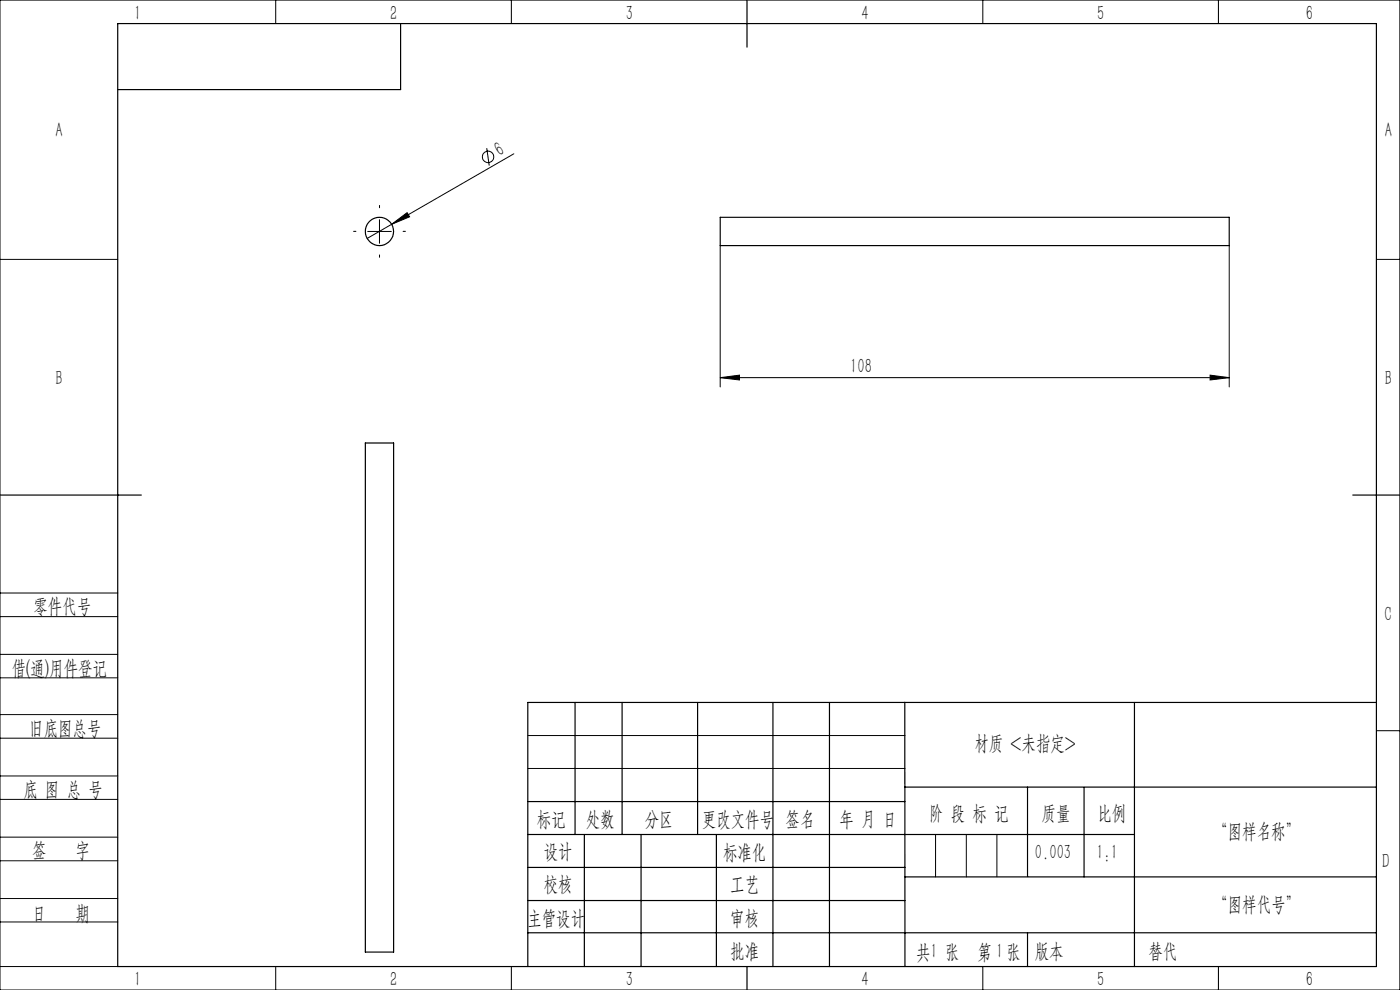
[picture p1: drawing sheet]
<svg xmlns="http://www.w3.org/2000/svg" width="297mm" height="210mm" viewBox="0 0 297 210" stroke-linecap="round" stroke-linejoin="round" font-family="sans-serif">
<g fill="none" stroke="#000" stroke-width=".25">
<path d="M25 5h267v200h-267zM85 5v14h-60M158.5 0v10M152.8 46.1h108v6h-108zM77.5 94h6v108h-6zM0 105h30M287 105h10M122 149v28M132 149v28M148 149v28M164 149v56M176 149v56"/>
<path d="M191.9 149l.1 56M240.7 149v56M292 149h-180v56M112 177h128.7M112 170h80M124 177v28M136 177v28M152 177v28M191.9 167h100.1M218 167v18.9M230 167v19M112 197.9h180"/>
<path d="M112 184h80M112 191h80M192 186h100M218 197.9v7.1M158.5 205v5"/>
<circle cx="80.5" cy="49.1" r="3"/>
</g>
<g fill="none" stroke="#000" stroke-width=".21">
<path d="M0 0h297v210h-297zM58.5 0v5M108.5 0v5M208.5 0v5M258.5 0v5M103.3 31.4l.5 3.7M109 32.6l-25.9 15M0 55h25M78 49.1h5M80.5 46.6v5M83.1 47.6l3.3-2.5 .5 .9zM83.1 47.6l-5.2 3"/>
<path d="M152.8 52.1v30M260.8 52.1v30M292 55h5M256.7 79.6l4.1 .5-4.1 .5zM152.8 80.1l4.1-.5v1zM152.8 80.1h108M0 138.8h25M0 125.8h25M0 130.8h25M0 143.8h25M0 156.6h25M0 151.6h25"/>
<path d="M112 156h80M292 155h5M0 169.6h25M0 164.6h25M0 177.6h25M112 163h80M198.5 177v9M205 177v9M211.5 177v9M0 182.6h25M0 190.6h25M0 195.6h25"/>
<path d="M0 205h25M58.5 205v5M108.5 205v5M208.5 205v5M258.5 205v5"/>
<circle cx="103.5" cy="33.3" r="1.22"/>
</g>
<path d="M75.5 49.1h-.5M80.5 44.1v-.5M80.5 54.1v.5M85.5 49.1h.5" fill="none" stroke="#000" stroke-width=".21" stroke-dasharray="30.5 1.3 1.3 1.3"/>
<g fill="#000">
<path d="M83.1 47.6l3.3-2.5 .5 .9z"/>
<path d="M152.8 80.1l4.1-.5v1zM256.7 79.6l4.1 .5-4.1 .5z"/>
</g>
<g font-size="4.4">
<text x="28.5" y="4.1">1</text>
<text x="82.7" y="4.1">2</text>
<text x="132.7" y="4.1">3</text>
<text x="182.7" y="4.1">4</text>
<text x="232.7" y="4.1">5</text>
<text x="277" y="4.1">6</text>
<text x="11.7" y="29.1">A</text>
<text x="293.8" y="29.1">A</text>
<text x="105.9" y="33.4" transform="rotate(-30 105.9 33.4)">6</text>
<text x="11.7" y="81.6">B</text>
<text x="180.4" y="79.2">108</text>
<text x="293.8" y="81.6">B</text>
<text x="7.1" y="130.1">零件代号</text>
<text x="293.7" y="131.6">C</text>
<text x="2.5" y="143.2">借(通)用件登记</text>
<text x="6.2" y="155.8">旧底图总号</text>
<text x="206.7" y="159.1">材质 &lt;未指定&gt;</text>
<text x="5" y="168.9">底 图 总 号</text>
<text x="197.1" y="173.8">阶 段 标 记</text>
<text x="221" y="173.8">质量</text>
<text x="232.8" y="173.8">比例</text>
<text x="113.9" y="175.2">标记</text>
<text x="124.3" y="175.2">处数</text>
<text x="136.8" y="175.2">分区</text>
<text x="148.9" y="175.2">更改文件号</text>
<text x="166.7" y="175.2">签名</text>
<text x="178.1" y="175.2">年 月 日</text>
<text x="257.4" y="177.9">“图样名称”</text>
<text x="6.8" y="181.9">签</text>
<text x="16" y="181.9">字</text>
<text x="115.3" y="182.1">设计</text>
<text x="153.4" y="182.2">标准化</text>
<text x="219.6" y="182.1">0.003</text>
<text x="232.6" y="182.1">1:1</text>
<text x="293.2" y="184.1">D</text>
<text x="115.3" y="189">校核</text>
<text x="154.9" y="189">工艺</text>
<text x="6.8" y="195.2">日</text>
<text x="16" y="195.2">期</text>
<text x="111.9" y="196.2">主管设计</text>
<text x="154.9" y="196.2">审核</text>
<text x="257.4" y="193.2">“图样代号”</text>
<text x="154.9" y="203.1">批准</text>
<text x="194.4" y="203.4">共 张</text>
<text x="197.4" y="203.1">1</text>
<text x="207.4" y="203.4">第 张</text>
<text x="211.3" y="203.1">1</text>
<text x="219.5" y="203.1">版本</text>
<text x="243.6" y="203.1">替代</text>
<text x="28.5" y="209.1">1</text>
<text x="82.7" y="209.1">2</text>
<text x="132.7" y="209.1">3</text>
<text x="182.7" y="209.1">4</text>
<text x="232.7" y="209.1">5</text>
<text x="277" y="209.1">6</text>
</g>
</svg>
